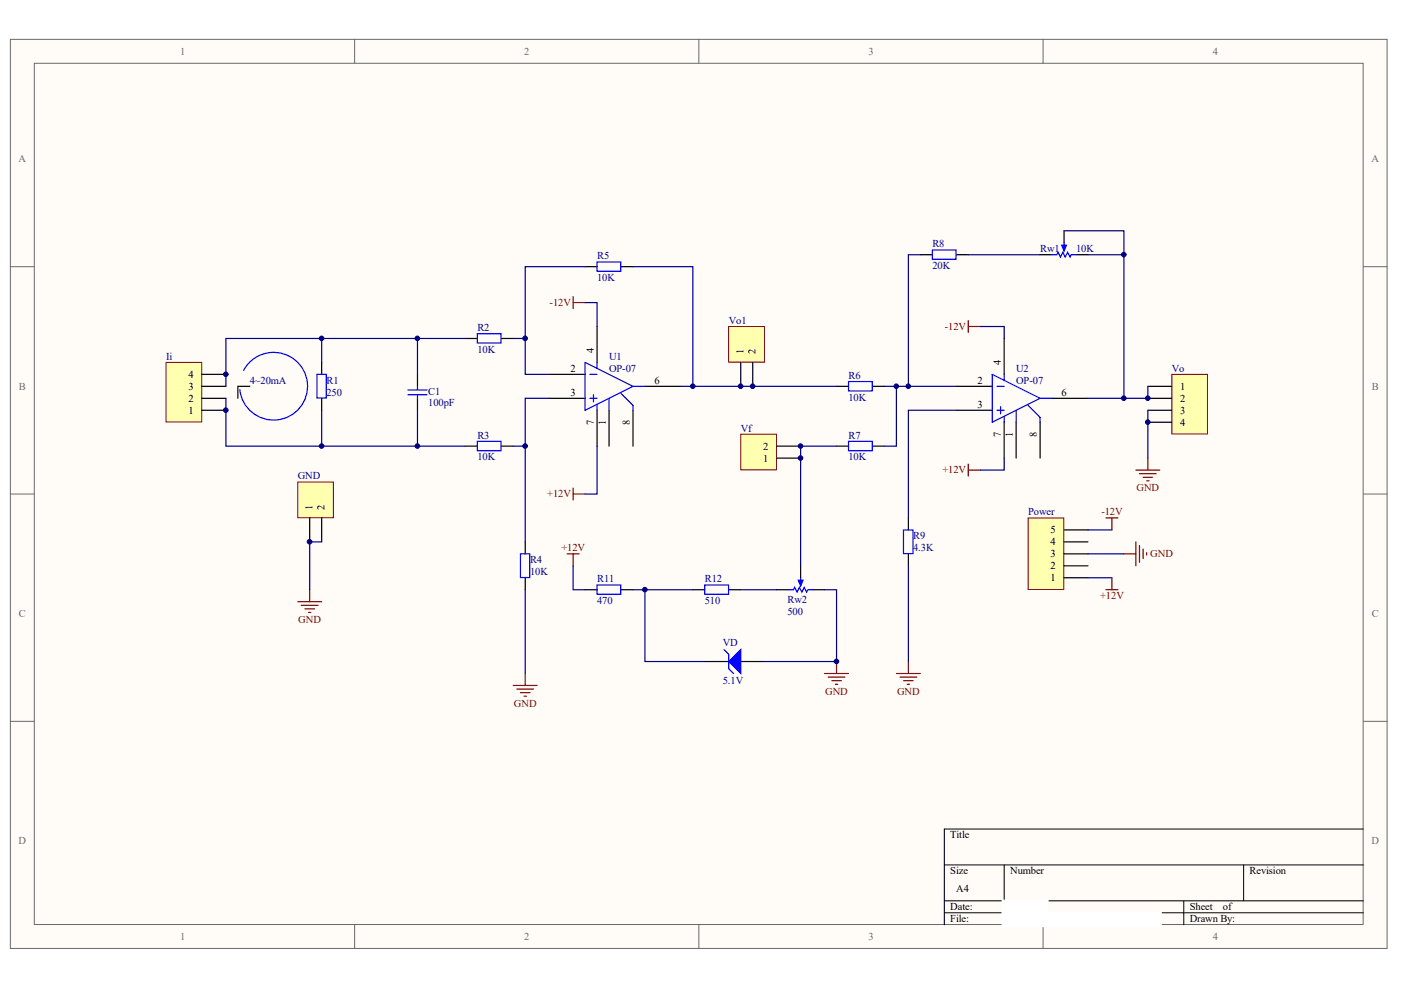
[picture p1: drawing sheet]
<svg xmlns="http://www.w3.org/2000/svg" width="297mm" height="210mm" viewBox="0 0 297 210" stroke-linecap="round" stroke-linejoin="round" font-family="sans-serif">
<g fill="#fffcf8" stroke="#696969" stroke-width=".21">
<path d="M2.2 8.3h291.9v192.8h-291.9z"/>
<path d="M7.3 13.4h281.7v182.6h-281.7z"/>
</g>
<path d="M75.2 8.3v5.1M148.2 8.3v5.1M221.2 8.3v5.1M2.2 56.5h5.1M289.1 56.5h5M2.2 104.7h5.1M289.1 104.7h5M2.2 152.9h5.1M289.1 152.9h5M75.2 196.1v5M148.2 196.1v5M221.2 196.1v5" fill="none" stroke="#696969" stroke-width=".21"/>
<path d="M289.1 175.8h-88.9v20.3M200.2 183.4h88.9M200.2 191h88.9M200.2 193.5h88.9M212.9 183.4v7.6M251 191v5.1M263.7 183.4v7.6" fill="none" stroke="#000" stroke-width=".21"/>
<path d="M68.2 76.8v2.6M88.5 79.4v2.5M68.2 84.4v2.6M88.5 84.4v2.6M149.4 140.3h5.1M157.1 140.3h5" fill="none" stroke="#000" stroke-width=".25"/>
<path d="M67.2 79.4h2v5h-2zM86.5 82.7h4M86.5 83.7h4M88.5 81.9v.8M88.5 83.7v.7M153.5 137.7l1 1v3.1l1 1" fill="none" stroke="#00f" stroke-width=".25"/>
<path d="M154.5 140.3l2.6-2.6v5.1z" fill="#00f" stroke="#00f" stroke-width=".25"/>
<path d="M218 109.8h7.5v15.2h-7.5z" fill="#ffffb0" stroke="#800000" stroke-width=".21"/>
<path d="M225.6 120h5.1M225.6 117.4h5.1M225.6 114.9h5.1M225.6 112.4h5.1M225.6 122.5h5.1" fill="none" stroke="#000" stroke-width=".25"/>
<path d="M35.2 76.8h7.6v12.7h-7.6z" fill="#ffffb0" stroke="#800000" stroke-width=".21"/>
<path d="M42.8 79.4h5.1M42.8 87h5.1M42.8 84.4h5.1M42.8 81.9h5.1" fill="none" stroke="#000" stroke-width=".25"/>
<path d="M154.5 69.2h7.6v7.6h-7.6z" fill="#ffffb0" stroke="#800000" stroke-width=".21"/>
<g fill="none" stroke="#000" stroke-width=".25">
<path d="M124.1 56.5h2.5M131.7 56.5h2.5M195.1 54h2.6M202.8 54h2.5M98.7 71.8h2.5M106.3 71.8h2.5M116.4 79.4h7.7M126.6 69.2v7.6M157.1 76.8v5.1M159.6 76.8v5.1M212.9 71.8v7.6M98.7 94.6h2.5"/>
<path d="M106.3 94.6h2.5M116.4 84.4h7.7M126.6 87v7.6M129.1 87v7.6M134.2 87v7.6M136.7 81.9h7.7M177.4 94.6h2.5M177.4 81.9h2.5M185 94.6h2.5M185 81.9h2.5M202.8 81.9h7.6M202.8 87h7.6"/>
<path d="M212.9 89.5v7.6M215.4 89.5v7.6M220.5 89.5v7.6M223.1 84.4h7.6"/>
</g>
<g fill="none" stroke="#00f" stroke-width=".25">
<path d="M126.6 55.5h5v2h-5zM197.7 53h5v2h-5zM101.2 70.8h5v1.9h-5zM124.1 76.8l10.1 5.1-10.1 5.1zM125.1 79.4h1.5M126.6 76.8v1.3M210.4 79.4l10.1 5-10.1 5.1zM212.9 79.4v1.2M101.2 93.6h5v2h-5zM125.1 84.4h1.5M125.8 83.7v1.5M126.6 85.7v1.3"/>
<path d="M129.1 84.4v2.6M131.7 83.4l2.5 2.6v1M134.2 81.9h2.5M179.9 80.9h5v2h-5zM179.9 93.6h5v2h-5zM211.4 81.9h1.5M211.4 87h1.5M212.1 86.2v1.5M212.9 88.3v1.2M215.4 87v2.5M218 86l2.5 2.5v1M220.5 84.4h2.6"/>
</g>
<path d="M248.4 79.4h7.6v12.6h-7.6z" fill="#ffffb0" stroke="#800000" stroke-width=".21"/>
<path d="M243.4 81.9h5M243.4 84.4h5M243.4 87h5M243.4 89.5h5M192.6 109.8v2.6M192.6 117.4v2.6" fill="none" stroke="#000" stroke-width=".25"/>
<path d="M191.6 112.4h2v5h-2z" fill="none" stroke="#00f" stroke-width=".25"/>
<path d="M240.8 99.7h5.1M243.4 97.1v2.6M241.6 100.4h3.5M242.4 101.2h2M243.1 102h.5M174.8 142.8h5.1M175.6 143.6h3.5M176.3 144.3h2.1M177.1 145.1h.5M177.4 140.3v2.5" fill="none" stroke="#800000" stroke-width=".25"/>
<path d="M157.1 92.1h7.5v7.5h-7.5z" fill="#ffffb0" stroke="#800000" stroke-width=".21"/>
<path d="M164.7 97.1h5M164.7 94.6h5M111.4 114.9v2.5M169.7 120v2.5M111.4 122.5v2.5M124.1 125h2.5M131.7 125h2.5M146.9 125h2.5M154.5 125h2.6M164.7 125h2.5M172.3 125h2.5" fill="none" stroke="#000" stroke-width=".25"/>
<path d="M110.3 117.4h2v5.1h-2zM126.6 124h5v2h-5zM149.4 124h5.1v2h-5.1zM167.2 125h1l.3-.5 .5 1 .5-1 .5 1 .5-1 .5 1 .3-.5h1M169.7 122.5v1.3" fill="none" stroke="#00f" stroke-width=".25"/>
<path d="M169.2 123h1.1l-.6 1.3z" fill="#00f" stroke="#00f" stroke-width=".25"/>
<path d="M190.1 142.8h5M190.8 143.6h3.6M191.6 144.3h2M192.3 145.1h.5M192.6 140.3v2.5" fill="none" stroke="#800000" stroke-width=".25"/>
<path d="M63.1 102.2h7.6v7.6h-7.6z" fill="#ffffb0" stroke="#800000" stroke-width=".21"/>
<path d="M220.5 54h2.6M225.6 48.9v2.6M228.1 54h2.6M53 81.9h-2.6v2.5M65.7 109.8v5.1M68.2 109.8v5.1" fill="none" stroke="#000" stroke-width=".25"/>
<g fill="none" stroke="#800000" stroke-width=".25">
<path d="M121.5 62.9v2.5M121.5 64.2h2.6M205.3 68v2.5M205.3 69.2h2.5M205.3 98.4v2.5M205.3 99.7h2.5M120.2 117.4h2.6M121.5 103.5v2.5M121.5 117.4v2.6M121.5 104.7h2.6M234.5 109.8h2.5M235.8 109.8v2.6"/>
<path d="M238.3 117.4h2.5M240.8 114.9v5.1M241.6 115.7v3.5M242.4 116.4v2M243.1 117.2v.5M63.1 127.6h5.1M63.9 128.3h3.5M64.6 129.1h2.1M65.4 129.9h.5M65.7 125v2.6M234.5 125h2.5M235.8 122.5v2.5"/>
<path d="M108.8 145.3h5.1M109.6 146.1h3.5M110.3 146.9h2.1M111.1 147.6h.5M111.4 142.8v2.5"/>
</g>
<g fill="none" stroke="#000080" stroke-width=".25">
<path d="M124.1 56.5h-12.7v15.3M134.2 56.5h12.7v25.4h-2.5M195.1 54h-2.5v27.9h-5.1M205.3 54h15.2M225.6 48.9h12.7v5.1M230.7 54h7.6v30.4h-7.6M68.2 71.8v5M88.5 71.8v7.6M98.7 71.8h-50.8v10.1M108.8 71.8h2.6v7.6h5M124.1 64.2h2.5v5M207.8 69.2h5.1v2.6"/>
<path d="M47.9 84.4v10.2h50.8M68.2 87v7.6M88.5 87v7.6M111.4 94.6v20.3M116.4 84.4h-5v10.2h-2.6M126.6 94.6v10.1h-2.5M146.9 81.9h30.5M177.4 94.6h-7.7v25.4M190.1 81.9v12.7h-2.6M192.6 81.9h10.2M202.8 87h-10.2v22.8M212.9 97.1v2.6h-5.1"/>
<path d="M243.4 81.9v2.5h-5.1M243.4 87v10.1M68.2 114.9h-2.5v10.1M121.5 120v5h2.6M192.6 120v20.3M230.7 112.4h5.1M230.7 117.4h7.6M111.4 125v17.8M134.2 125h12.7M136.7 125v15.3h12.7M157.1 125h7.6M174.8 125h2.6v15.3h-15.3"/>
<path d="M230.7 122.5h5.1"/>
</g>
<path d="M223.1 54h1l.2-.5 .5 1 .5-1 .6 1 .5-1 .5 1 .2-.5h1M225.6 51.5v1.2M51.6 78.5a7.2 7.2 0 0 1 11.7-1.5 7.2 7.2 0 0 1-2.3 11.5 7.2 7.2 0 0 1-10.2-5.9" fill="none" stroke="#00f" stroke-width=".25"/>
<path d="M225.1 52h1l-.5 1.2z" fill="#00f" stroke="#00f" stroke-width=".25"/>
<g fill="#000080" stroke="#000080" stroke-width=".21">
<circle cx="47.9" cy="87" r=".48"/>
<circle cx="47.9" cy="79.4" r=".48"/>
<circle cx="65.6" cy="114.9" r=".49"/>
<circle cx="68.2" cy="94.6" r=".48"/>
<circle cx="68.2" cy="71.7" r=".48"/>
<circle cx="88.5" cy="94.6" r=".48"/>
<circle cx="88.5" cy="71.7" r=".48"/>
<circle cx="111.3" cy="94.6" r=".48"/>
<circle cx="111.3" cy="71.7" r=".48"/>
<circle cx="136.7" cy="125" r=".48"/>
<circle cx="146.9" cy="81.9" r=".48"/>
<circle cx="157" cy="81.9" r=".48"/>
<circle cx="159.6" cy="81.9" r=".48"/>
<circle cx="169.7" cy="97.1" r=".48"/>
<circle cx="169.7" cy="94.6" r=".48"/>
<circle cx="177.3" cy="140.2" r=".48"/>
<circle cx="190" cy="81.9" r=".48"/>
<circle cx="192.6" cy="81.9" r=".48"/>
<circle cx="238.3" cy="84.4" r=".48"/>
<circle cx="238.3" cy="54" r=".48"/>
<circle cx="243.3" cy="89.5" r=".48"/>
<circle cx="243.3" cy="84.4" r=".48"/>
</g>
<g fill="#fff" stroke="#fff" stroke-width=".35">
<path d="M212.6 193.5h33.6v2.9h-33.6z"/>
<path d="M212.6 190.9h9.5v3h-9.5z"/>
<path d="M225.3 193.5h13.4v2.9h-13.4z"/>
</g>
<g font-size="2.2" fill="#696969">
<text x="38.2" y="11.6">1</text>
<text x="111.2" y="11.6">2</text>
<text x="184.1" y="11.6">3</text>
<text x="257.1" y="11.6">4</text>
<text x="3.9" y="34.4">A</text>
<text x="290.8" y="34.4">A</text>
<text x="4" y="82.6">B</text>
<text x="290.9" y="82.6">B</text>
<text x="4" y="130.8">C</text>
<text x="290.9" y="130.8">C</text>
<text x="3.9" y="179">D</text>
<text x="290.8" y="179">D</text>
<text x="38.2" y="199.3">1</text>
<text x="111.2" y="199.3">2</text>
<text x="184.1" y="199.3">3</text>
<text x="257.1" y="199.3">4</text>
</g>
<g font-size="2.2" fill="#000080">
<text x="197.7" y="52.4">R8</text>
<text x="220.5" y="53.5">Rw1</text>
<text x="228.1" y="53.5">10K</text>
<text x="126.6" y="55">R5</text>
<text x="126.6" y="59.5">10K</text>
<text x="197.7" y="57">20K</text>
<text x="101.2" y="70.2">R2</text>
<text x="154.5" y="68.7">Vo1</text>
<text x="35.2" y="76.3">Ii</text>
<text x="101.2" y="74.8">10K</text>
<text x="129.1" y="76.3">U1</text>
<text x="53" y="81.4">4~20mA</text>
<text x="69.2" y="81.4">R1</text>
<text x="69.2" y="83.9">250</text>
<text x="90.8" y="83.6">C1</text>
<text x="129.1" y="78.8">OP-07</text>
<text x="179.9" y="80.4">R6</text>
<text x="215.4" y="78.8">U2</text>
<text x="215.4" y="81.4">OP-07</text>
<text x="248.4" y="78.8">Vo</text>
<text x="90.8" y="86.2">100pF</text>
<text x="179.9" y="84.9">10K</text>
<text x="101.2" y="93">R3</text>
<text x="157.1" y="91.5">Vf</text>
<text x="179.9" y="93">R7</text>
<text x="63.1" y="101.7">GND</text>
<text x="101.2" y="97.6">10K</text>
<text x="179.9" y="97.6">10K</text>
<text x="218" y="109.3">Power</text>
<text x="112.4" y="119.4">R4</text>
<text x="193.6" y="114.3">R9</text>
<text x="193.6" y="116.9">4.3K</text>
<text x="112.4" y="122">10K</text>
<text x="126.6" y="123.5">R11</text>
<text x="149.4" y="123.5">R12</text>
<text x="126.6" y="128">470</text>
<text x="149.4" y="128">510</text>
<text x="167" y="130.3">500</text>
<text x="167" y="127.8">Rw2</text>
<text x="153.2" y="136.9">VD</text>
<text x="153.2" y="145">5.1V</text>
</g>
<g font-size="2.2" fill="#800000">
<text x="116.5" y="64.9">-12V</text>
<text x="200.3" y="69.9">-12V</text>
<text x="199.8" y="100.4">+12V</text>
<text x="116" y="105.5">+12V</text>
<text x="241" y="104.2">GND</text>
<text x="233.5" y="109.3">-12V</text>
<text x="119" y="116.9">+12V</text>
<text x="243.9" y="118.1">GND</text>
<text x="233.3" y="127">+12V</text>
<text x="63.3" y="132.1">GND</text>
<text x="108.9" y="149.9">GND</text>
<text x="175" y="147.3">GND</text>
<text x="190.2" y="147.3">GND</text>
</g>
<g font-size="2.2">
<text x="125.9" y="74.8" transform="rotate(-90 125.9 74.8)">4</text>
<text x="157.6" y="75.1" transform="rotate(-90 157.6 75.1)">1</text>
<text x="160.2" y="75.1" transform="rotate(-90 160.2 75.1)">2</text>
<text x="212.2" y="77.3" transform="rotate(-90 212.2 77.3)">4</text>
<text x="39.9" y="82.6">3</text>
<text x="39.9" y="80.1">4</text>
<text x="120.9" y="83.9">3</text>
<text x="120.9" y="78.8">2</text>
<text x="138.8" y="81.4">6</text>
<text x="207.2" y="81.4">2</text>
<text x="225.1" y="83.9">6</text>
<text x="250.2" y="82.6">1</text>
<text x="39.9" y="87.7">1</text>
<text x="39.9" y="85.2">2</text>
<text x="207.2" y="86.4">3</text>
<text x="250.2" y="85.2">2</text>
<text x="250.2" y="87.7">3</text>
<text x="125.9" y="90.2" transform="rotate(-90 125.9 90.2)">7</text>
<text x="128.4" y="90.2" transform="rotate(-90 128.4 90.2)">1</text>
<text x="133.5" y="90.2" transform="rotate(-90 133.5 90.2)">8</text>
<text x="161.8" y="95.3">2</text>
<text x="212.2" y="92.7" transform="rotate(-90 212.2 92.7)">7</text>
<text x="214.7" y="92.7" transform="rotate(-90 214.7 92.7)">1</text>
<text x="219.8" y="92.7" transform="rotate(-90 219.8 92.7)">8</text>
<text x="250.2" y="90.2">4</text>
<text x="161.8" y="97.9">1</text>
<text x="66.2" y="108" transform="rotate(-90 66.2 108)">1</text>
<text x="68.8" y="108" transform="rotate(-90 68.8 108)">2</text>
<text x="222.7" y="113.1">5</text>
<text x="222.7" y="118.1">3</text>
<text x="222.7" y="115.6">4</text>
<text x="222.7" y="123.2">1</text>
<text x="222.7" y="120.7">2</text>
<text x="201.5" y="177.8">Title</text>
<text x="201.5" y="185.4">Size</text>
<text x="214.2" y="185.4">Number</text>
<text x="264.9" y="185.4">Revision</text>
<text x="202.8" y="189.2">A4</text>
<text x="201.5" y="193">Date:</text>
<text x="201.5" y="195.5">File:</text>
<text x="252.3" y="193">Sheet</text>
<text x="252.3" y="195.5">Drawn By:</text>
<text x="259.3" y="193">of</text>
</g>
</svg>
